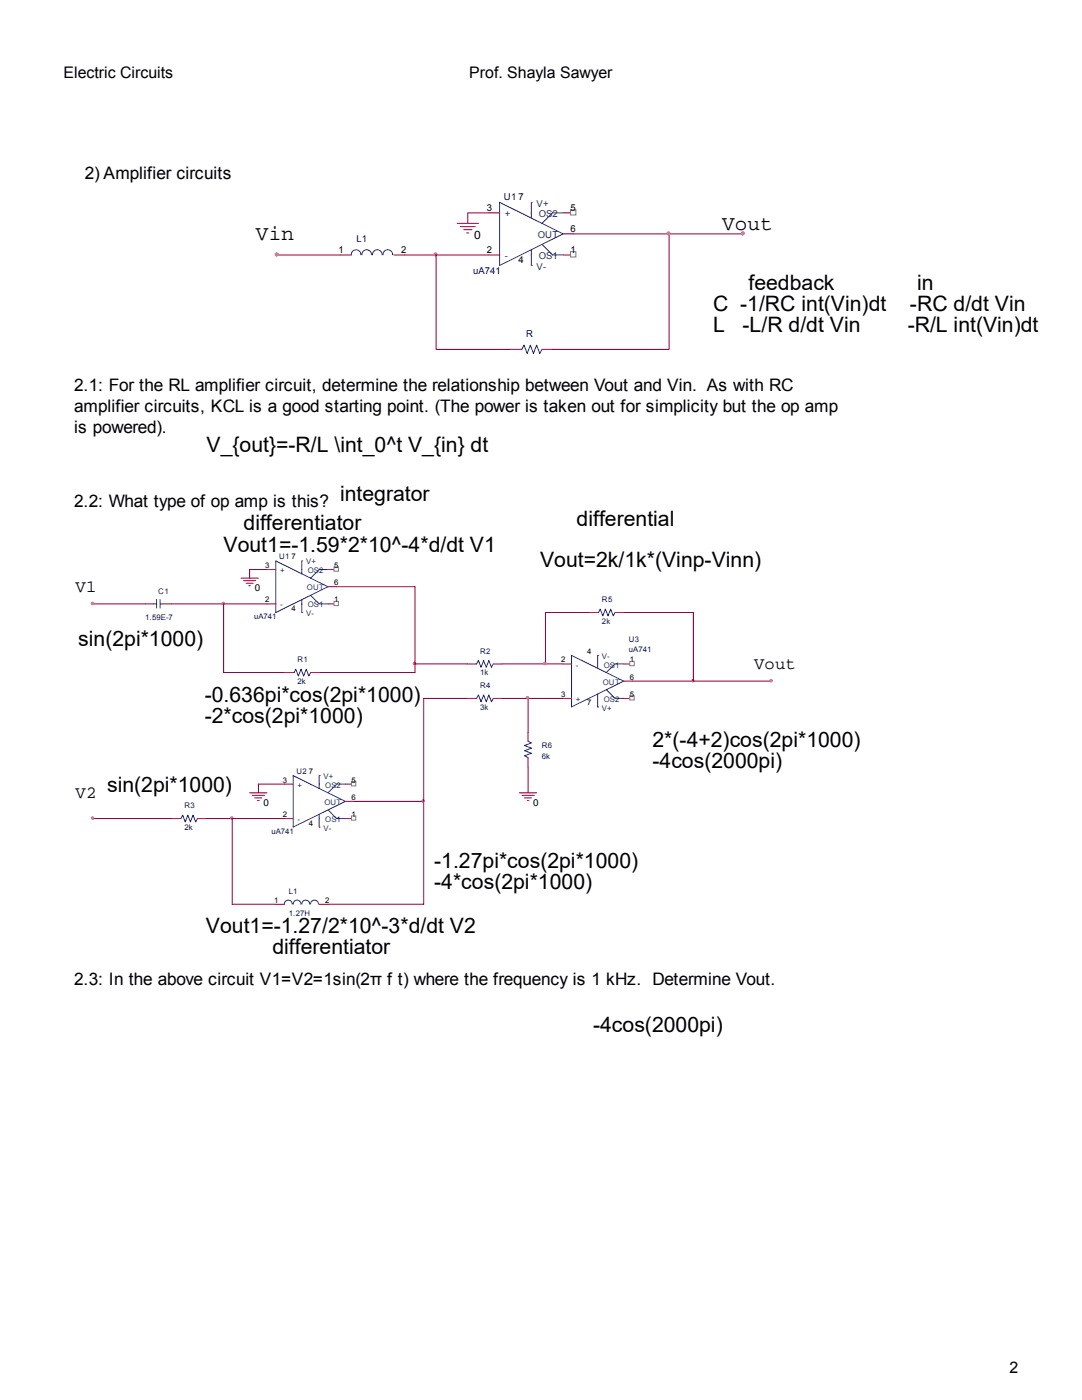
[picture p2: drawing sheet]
<svg xmlns="http://www.w3.org/2000/svg" width="216mm" height="279mm" viewBox="0 0 216 279" stroke-linecap="round" stroke-linejoin="round" font-family="sans-serif">
<path d="M51.1 37.8v34.2h104.5v-33.9h-104.8" fill="none" stroke="#fff" stroke-width=".79"/>
<path d="M99.7 40.4l12.7 6.3-12.7 6.3zM106 49.8v3.2M106 40.4v3.1M108.2 48.8l2.1 2.1h2.1M112.4 42.5h-2.1l-2.1 2.1" fill="none" stroke="#00f" stroke-width=".2"/>
<path d="M97.6 42.5h2.1M97.6 50.9h2.1M106 40.4h.1M106 53h.1M112.4 50.9h2.1M112.4 46.7h2.1" fill="none" stroke="#f00" stroke-width=".2"/>
<path d="M113.9 50.2h1v1.1h-1z" fill-rule="evenodd" fill="#fff" stroke="#808080" stroke-width=".2"/>
<path d="M112.4 42.5h2.1" fill="none" stroke="#f00" stroke-width=".2"/>
<path d="M113.9 41.9h1v1h-1z" fill-rule="evenodd" fill="#fff" stroke="#808080" stroke-width=".2"/>
<path d="M72 50.8a.94 .94 0 0 0-1-1 .94 .94 0 0 0-.9 1.1M74.1 50.8a.94 .94 0 0 0-1-1 .94 .94 0 0 0-.9 1.1M76.2 50.8a.94 .94 0 0 0-.9-1 .94 .94 0 0 0-1 1.1M78.3 50.8a.94 .94 0 0 0-.9-1 .94 .94 0 0 0-1 1.1M103.9 69.7h.2l.5-.8 .6 1.6 .6-1.6 .6 1.6 .7-1.6 .6 1.6 .5-.8M55 112l10.4 5.1-10.4 5.1zM60.2 119.7v2.5M60.2 112v2.5M62 118.8l1.7 1.7h1.7M65.4 113.7h-1.7l-1.7 1.7" fill="none" stroke="#00f" stroke-width=".2"/>
<g fill="none" stroke="#f00" stroke-width=".2">
<path d="M68 50.9h2.1M78.6 50.9h2.1M91.2 44.6h4.3M91.9 45.2h2.9M92.5 45.8h1.7M93.2 46.5h.4M101.8 69.7h2.1M108.2 69.7h2.1M53.3 113.7h1.7M60.2 112h.1M65.4 117.1h1.8M53.3 120.5h1.7"/>
<path d="M60.2 122.2h.1M65.4 120.5h1.8"/>
</g>
<path d="M55.3 50.9h12.7M80.7 50.9h6.3M87 50.9v18.8h14.8M87 50.9h10.6M97.6 42.5h-4.3v2.1M114.5 46.7h19v23h-23.2M133.5 46.7h14.8" fill="none" stroke="#800040" stroke-width=".2"/>
<g fill="#f0f" stroke="#f0f" stroke-width=".2">
<circle cx="86.9" cy="50.8" r=".32"/>
<circle cx="133.4" cy="46.6" r=".33"/>
<circle cx="148.2" cy="46.6" r=".32"/>
<circle cx="55.2" cy="50.8" r=".32"/>
</g>
<path d="M15.1 109.8v73.8h144.7v-73.5h-145" fill="none" stroke="#fff" stroke-width=".79"/>
<path d="M66.7 120h.8v.9h-.8z" fill-rule="evenodd" fill="#fff" stroke="#808080" stroke-width=".2"/>
<path d="M65.4 113.7h1.8" fill="none" stroke="#f00" stroke-width=".2"/>
<path d="M66.7 113.2h.8v.8h-.8z" fill-rule="evenodd" fill="#fff" stroke="#808080" stroke-width=".2"/>
<g fill="none" stroke="#f00" stroke-width=".2">
<path d="M48.1 115.4h3.5M48.6 115.9h2.4M49.1 116.4h1.4M49.6 116.9h.4M29 120.5h1.7M32.4 120.5h1.8M56.7 134.2h1.8M62 134.2h1.7M93.2 132.5h1.8M98.4 132.5h1.8M56.7 156.5h1.8M63.7 154.8h.1"/>
<path d="M68.9 159.9h1.7M56.7 163.4h1.8M63.7 165.1h.1M68.9 163.4h1.7"/>
</g>
<path d="M53.3 113.7h-3.5v1.7M67.2 117.1h15.6M18.6 120.5h10.4M34.2 120.5h10.4M44.6 120.5h8.7M44.6 120.5v13.7h12.1M93.2 132.5h-10.4v1.7h-19.1" fill="none" stroke="#800040" stroke-width=".2"/>
<g fill="#f0f" stroke="#f0f" stroke-width=".2">
<circle cx="44.5" cy="120.4" r=".26"/>
<circle cx="82.7" cy="132.4" r=".26"/>
<circle cx="18.5" cy="120.4" r=".26"/>
</g>
<path d="M31.2 119.7v1.7M31.9 119.7v1.7M30.7 120.5h.5M31.9 120.5h.5M58.5 134.2h.2l.3-.7 .5 1.4 .6-1.4 .5 1.4 .5-1.4 .5 1.4 .4-.7M95 132.5h.1l.4-.7 .5 1.4 .5-1.4 .5 1.4 .5-1.4 .6 1.4 .3-.7M58.5 154.8l10.4 5.1-10.4 5.2zM63.7 154.8v2.6M68.9 156.5h-1.7l-1.8 1.7M63.7 162.5v2.6M65.4 161.6l1.8 1.8h1.7" fill="none" stroke="#00f" stroke-width=".2"/>
<path d="M70.1 162.8h.9v.9h-.9z" fill-rule="evenodd" fill="#fff" stroke="#808080" stroke-width=".2"/>
<path d="M68.9 156.5h1.7" fill="none" stroke="#f00" stroke-width=".2"/>
<path d="M70.1 156h.9v.8h-.9z" fill-rule="evenodd" fill="#fff" stroke="#808080" stroke-width=".2"/>
<g fill="none" stroke="#f00" stroke-width=".2">
<path d="M93.2 139.4h1.8M98.4 139.4h1.8M112.3 139.4h1.7M112.3 132.5h1.7M119.3 130.8h.1M124.5 132.5h1.7M124.5 135.9h1.7M49.8 158.2h3.5M50.3 158.7h2.5M50.8 159.2h1.4M51.4 159.8h.3M119.3 141.1h.1"/>
<path d="M34.2 163.4h1.7M39.4 163.4h1.7M55 180.5h1.7M63.7 180.5h1.7"/>
</g>
<path d="M84.5 139.4h8.7M56.7 156.5h-5.1v1.7M70.6 159.9h13.9v20.6h-19.1M18.6 163.4h15.6M41.1 163.4h5.2M46.3 163.4v17.1h8.7M46.3 163.4h10.4" fill="none" stroke="#800040" stroke-width=".2"/>
<path d="M95 139.4h.1l.4-.7 .5 1.4 .5-1.4 .5 1.4 .5-1.4 .6 1.4 .3-.7M114 130.8l10.5 5.1-10.5 5.2zM119.3 130.8v2.6M119.3 138.5v2.6M121 137.6l1.7 1.8h1.8M124.5 132.5h-1.8l-1.7 1.7M35.9 163.4h.2l.3-.7 .6 1.3 .5-1.3 .5 1.3 .5-1.3 .6 1.3 .3-.6M56.7 180.4a.77 .77 0 0 1 .8-.8 .77 .77 0 0 1 .8 .8M58.5 180.4a.76 .76 0 0 1 .8-.8 .76 .76 0 0 1 .7 .8M60.2 180.4a.77 .77 0 0 1 .8-.8 .77 .77 0 0 1 .8 .8M62 180.4a.77 .77 0 0 1 .7-.8 .77 .77 0 0 1 .8 .8" fill="none" stroke="#00f" stroke-width=".2"/>
<g fill="#f0f" stroke="#f0f" stroke-width=".2">
<circle cx="46.2" cy="163.3" r=".25"/>
<circle cx="84.4" cy="159.8" r=".25"/>
<circle cx="18.5" cy="163.3" r=".26"/>
</g>
<path d="M125.7 132h.9v.9h-.9z" fill-rule="evenodd" fill="#fff" stroke="#808080" stroke-width=".2"/>
<path d="M124.5 139.4h1.7" fill="none" stroke="#f00" stroke-width=".2"/>
<path d="M125.7 138.9h.9v.8h-.9z" fill-rule="evenodd" fill="#fff" stroke="#808080" stroke-width=".2"/>
<path d="M82.8 117.1v15.4M84.5 139.4v20.5M100.2 139.4h5.2M100.2 132.5h8.6M105.4 139.4h6.9M105.4 139.4v6.8M108.8 132.5h3.5M117.5 122.2h-8.7v10.3M124.5 122.2h13.8v13.7h15.7M126.2 135.9h12.1M105.4 153.1v5.1" fill="none" stroke="#800040" stroke-width=".2"/>
<path d="M119.3 122.2h.1l.4-.6 .5 1.3 .5-1.3 .5 1.3 .6-1.3 .5 1.3 .3-.7M105.4 147.9l.6 .4-1.3 .5 1.3 .5-1.3 .5 1.3 .5-1.3 .5 .7 .4v.2" fill="none" stroke="#00f" stroke-width=".2"/>
<path d="M117.5 122.2h1.8M122.7 122.2h1.8M103.6 158.2h3.5M104.2 158.7h2.4M104.7 159.2h1.3M105.2 159.8h.3M105.4 146.2v1.7M105.4 151.4v1.7" fill="none" stroke="#f00" stroke-width=".2"/>
<g fill="#f0f" stroke="#f0f" stroke-width=".2">
<circle cx="108.7" cy="132.4" r=".26"/>
<circle cx="138.3" cy="135.8" r=".25"/>
<circle cx="153.9" cy="135.9" r=".26"/>
<circle cx="105.3" cy="139.3" r=".26"/>
</g>
<g font-size="4.2">
<text x="51.1" y="47.9">Vin</text>
<text x="144.1" y="45.8">Vout</text>
<text x="149.4" y="57.8">feedback</text>
<text x="183" y="57.8">in</text>
<text x="142.3" y="62.1">C -1/RC int(Vin)dt</text>
<text x="181.6" y="62.1">-RC d/dt Vin</text>
<text x="142.3" y="66.3">L</text>
<text x="148.2" y="66.3">-L/R d/dt Vin</text>
<text x="181.1" y="66.3">-R/L int(Vin)dt</text>
<text x="41.2" y="90.2">V_{out}=-R/L \int_0^t V_{in} dt</text>
<text x="67.9" y="100">integrator</text>
<text x="48.6" y="105.7">differentiator</text>
<text x="115.1" y="104.9">differential</text>
<text x="44.6" y="110.1">Vout1=-1.59*2*10^-4*d/dt V1</text>
<text x="107.8" y="113.1">Vout=2k/1k*(Vinp-Vinn)</text>
<text x="15.6" y="128.8">sin(2pi*1000)</text>
<text x="40.9" y="140">-0.636pi*cos(2pi*1000)</text>
<text x="40.9" y="144.2">-2*cos(2pi*1000)</text>
<text x="130.2" y="149">2*(-4+2)cos(2pi*1000)</text>
<text x="130.2" y="153.3">-4cos(2000pi)</text>
<text x="21.4" y="158.1">sin(2pi*1000)</text>
<text x="86.6" y="173.2">-1.27pi*cos(2pi*1000)</text>
<text x="86.6" y="177.5">-4*cos(2pi*1000)</text>
<text x="41.1" y="186.3">Vout1=-1.27/2*10^-3*d/dt V2</text>
<text x="54.4" y="190.5">differentiator</text>
<text x="118.3" y="205.9">-4cos(2000pi)</text>
</g>
<g font-size="3.4">
<text x="16.9" y="35.6">2) Amplifier circuits</text>
<text x="14.8" y="78">2.1: For the RL amplifier circuit, determine the relationship between Vout and Vin. As with RC</text>
<text x="14.8" y="82.2">amplifier circuits, KCL is a good starting point. (The power is taken out for simplicity but the op amp</text>
<text x="14.8" y="86.4">is powered).</text>
<text x="14.8" y="101.3">2.2: What type of op amp is this?</text>
<text x="15.1" y="118.1">V1</text>
<text x="150.5" y="133.6">Vout</text>
<text x="15.1" y="159.2">V2</text>
<text x="14.8" y="196.5">2.3: In the above circuit V1=V2=1sin(2π f t) where the frequency is 1 kHz. Determine Vout.</text>
</g>
<g font-size="3.2">
<text x="12.7" y="15.6">Electric Circuits</text>
<text x="93.6" y="15.6">Prof. Shayla Sawyer</text>
<text x="201.4" y="274">2</text>
</g>
<text font-size="2.3" x="94.6" y="47.7">0</text>
<g font-size="1.9" fill="#000080">
<text x="100.5" y="40">U1</text>
<text x="71.2" y="48.4">L1</text>
<text x="94.4" y="54.7">uA741</text>
<text x="105" y="67.2">R</text>
</g>
<g font-size="1.9">
<text x="103.5" y="40">7</text>
<text x="97.2" y="42.1">3</text>
<text x="113.9" y="42.1">5</text>
<text x="113.9" y="46.3">6</text>
<text x="67.6" y="50.5">1</text>
<text x="80" y="50.5">2</text>
<text x="97.2" y="50.5">2</text>
<text x="103.5" y="52.6">4</text>
<text x="113.9" y="50.5">1</text>
<text x="50.8" y="117.9">0</text>
<text x="52.6" y="160.8">0</text>
<text x="106.4" y="160.8">0</text>
</g>
<g font-size="1.9" fill="#004080">
<text x="107.1" y="41.3">V+</text>
<text x="100.8" y="43.3">+</text>
<text x="107.3" y="47.5">OUT</text>
<text x="107.5" y="43.3">OS2</text>
<text x="100.8" y="51.7">-</text>
<text x="107.1" y="53.8">V-</text>
<text x="107.5" y="51.7">OS1</text>
</g>
<g font-size="1.5">
<text x="52.9" y="113.3">3</text>
<text x="58.1" y="111.6">7</text>
<text x="66.7" y="113.3">5</text>
<text x="66.7" y="116.8">6</text>
<text x="52.9" y="120.2">2</text>
<text x="58.1" y="121.9">4</text>
<text x="66.7" y="120.2">1</text>
<text x="117.2" y="130.5">4</text>
<text x="111.9" y="132.2">2</text>
<text x="125.7" y="135.6">6</text>
<text x="125.7" y="132.2">1</text>
<text x="111.9" y="139">3</text>
<text x="117.2" y="140.8">7</text>
<text x="125.7" y="139">5</text>
<text x="61.6" y="154.5">7</text>
<text x="56.4" y="156.2">3</text>
<text x="70.1" y="156.2">5</text>
<text x="70.1" y="159.6">6</text>
<text x="56.4" y="163">2</text>
<text x="61.6" y="164.8">4</text>
<text x="70.1" y="163">1</text>
<text x="54.7" y="180.2">1</text>
<text x="64.9" y="180.2">2</text>
</g>
<g font-size="1.5" fill="#000080">
<text x="55.7" y="111.6">U1</text>
<text x="31.6" y="118.5">C1</text>
<text x="29" y="123.6">1.59E-7</text>
<text x="50.7" y="123.6">uA741</text>
<text x="120.1" y="120.2">R5</text>
<text x="120.1" y="124.5">2k</text>
<text x="95.8" y="130.5">R2</text>
<text x="125.5" y="128.1">U3</text>
<text x="125.5" y="130.2">uA741</text>
<text x="59.4" y="132.2">R1</text>
<text x="59.4" y="136.5">2k</text>
<text x="95.8" y="134.8">1k</text>
<text x="95.8" y="137.3">R4</text>
<text x="95.8" y="141.6">3k</text>
<text x="108.1" y="149.3">R6</text>
<text x="59.2" y="154.5">U2</text>
<text x="108.1" y="151.4">6k</text>
<text x="36.8" y="161.3">R3</text>
<text x="36.8" y="165.6">2k</text>
<text x="54.2" y="166.5">uA741</text>
<text x="57.6" y="178.5">L1</text>
<text x="57.6" y="182.7">1.27H</text>
</g>
<g font-size="1.5" fill="#004080">
<text x="61.1" y="112.6">V+</text>
<text x="55.9" y="114.4">+</text>
<text x="61.3" y="117.8">OUT</text>
<text x="61.4" y="114.4">OS2</text>
<text x="55.9" y="121.2">-</text>
<text x="61.1" y="123">V-</text>
<text x="61.4" y="121.2">OS1</text>
<text x="120.1" y="131.5">V-</text>
<text x="114.9" y="133.2">-</text>
<text x="120.3" y="136.6">OUT</text>
<text x="120.5" y="133.2">OS1</text>
<text x="114.9" y="140.1">+</text>
<text x="120.1" y="141.8">V+</text>
<text x="120.5" y="140.1">OS2</text>
<text x="64.6" y="155.5">V+</text>
<text x="59.4" y="157.2">+</text>
<text x="64.7" y="160.6">OUT</text>
<text x="64.9" y="157.2">OS2</text>
<text x="59.4" y="164.1">-</text>
<text x="64.6" y="165.8">V-</text>
<text x="64.9" y="164.1">OS1</text>
</g>
</svg>
